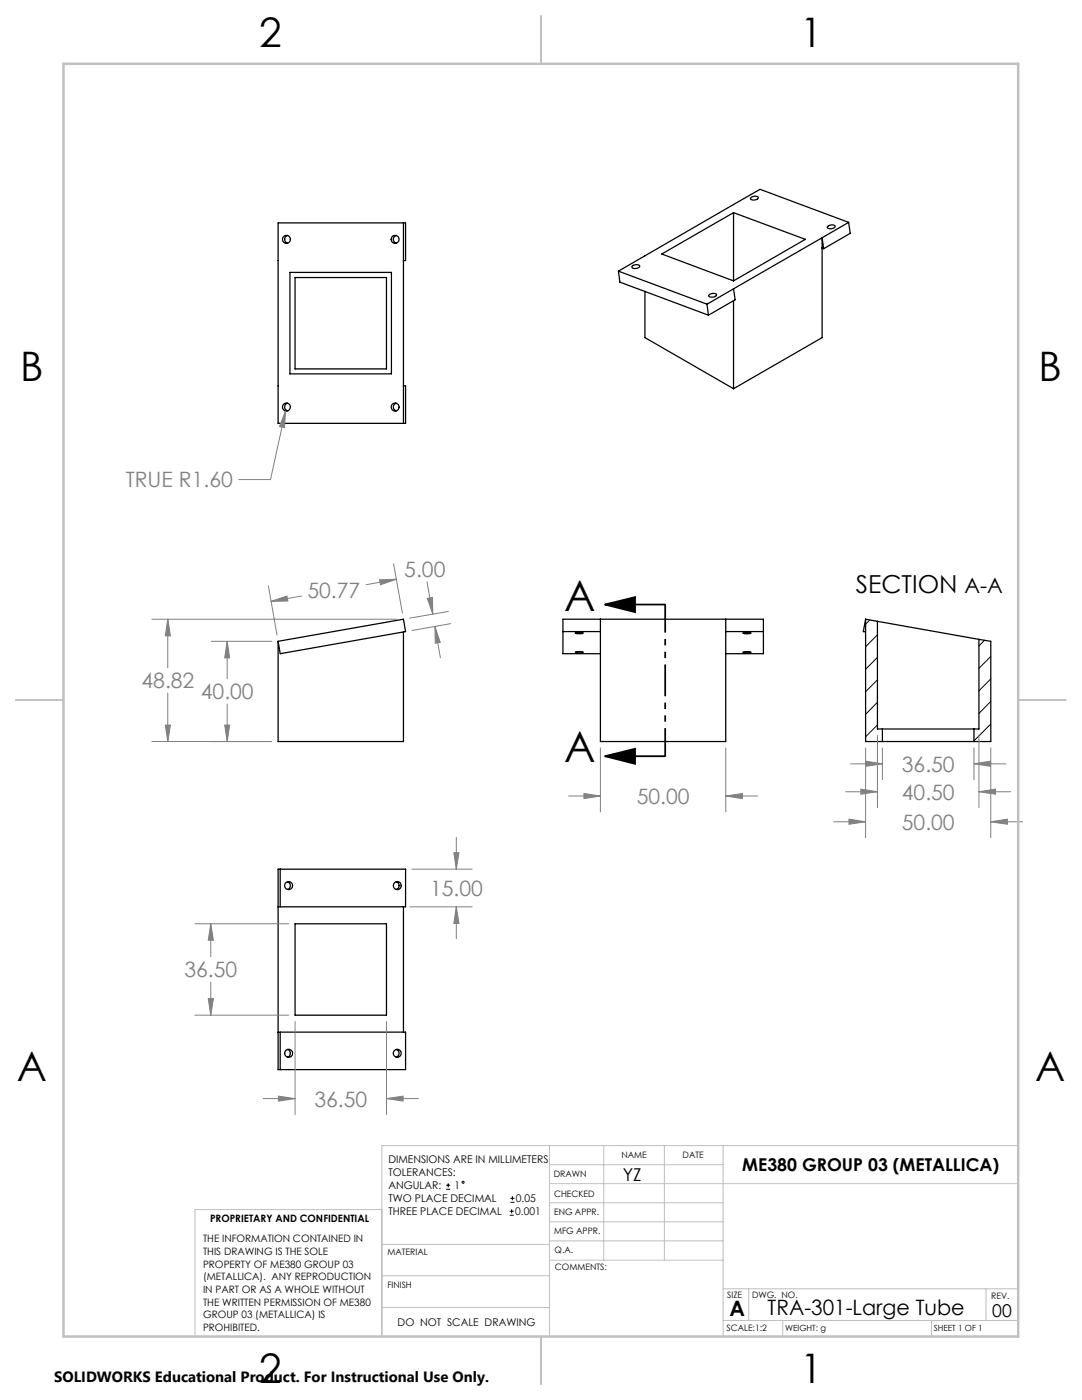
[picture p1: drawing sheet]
<svg xmlns="http://www.w3.org/2000/svg" width="216mm" height="279mm" viewBox="0 0 216 279" stroke-linecap="round" stroke-linejoin="round" font-family="sans-serif">
<g fill="none" stroke="#000" stroke-width=".25">
<path d="M149.8 39.4l.4-.2a.79 .79 0 0 1 1.1 .3 1.04 1.04 0 0 1-1.6 .1zM57.4 47a.82 .82 0 0 0-.6 .8 .82 .82 0 0 0 .6 .7M57.9 54.4h20.2v20.2h-20.2zM58.9 55.4h18.2v18.2h-18.2zM79.1 47a.82 .82 0 0 0-.6 .8 .82 .82 0 0 0 .6 .7M80.5 52h.4v-7.5h-25.4v40h25.4v-7.5h-.4M80.5 44.5v40M123.4 54.1l.3 2.2 17.7 6.6M123.4 54.1l17.7 6.6M126.2 53.1l.6-.3a.63 .63 0 0 1 .8 .4 .99 .99 0 0 1-1.5 0zM128.7 58.1v9.3l17.7 10.2M141.6 58.8l.4-.2a.64 .64 0 0 1 1 .3l-.5 .4a.68 .68 0 0 1-1.1-.4z"/>
<path d="M146.4 57.6l.3 2.2-5.3 3.1M146.4 57.6l-5.3 3.1M146.4 42.4l-14.4 8.3 14.4 5.4M146.4 42.4l14.3 5.4-14.3 8.3M146.4 42.4v13.7M164 47.4l-17.6 10.2M164 47.4v20l-17.6 10.2M164 49.5l.4 .1M164 47.4l.4 2.2M165.1 45.3l.4-.3a.88 .88 0 0 1 1.2 .2 1.09 1.09 0 0 1-1.6 .2zM169.3 44.4l-17.6-6.6-28.3 16.3M169.3 44.4l-5.3 3"/>
<path d="M169.3 44.4l.4 2.2-5.3 3M141.1 60.7l.3 2.2M146.4 60v17.6M57.4 80.5a.79 .79 0 0 0-.6 .7 .79 .79 0 0 0 .6 .8M79.1 80.5a.79 .79 0 0 0-.6 .7 .79 .79 0 0 0 .6 .8M55.5 128l25-4.4 .4 2.4-25 4.5zM80.5 126.1v21.9h-25v-20M112.3 126h7.5M114.8 130.1l1.1-.1 .5 .2a2.02 2.02 0 0 1-1.6-.1zM114.8 126.3h1.5a.46 .46 0 0 1-.6 .2l-.8-.1zM119.8 123.6v24.4h25v-24.4M119.8 130.5h-7.5v-6.9h40v6.9h-7.5"/>
<path d="M144.8 126h7.5M148.2 126.3l.9-.1a.48 .48 0 0 1 .7 .2l-1.2 .1zM148.2 130.1l1.1-.1 .6 .2-1.2 .1zM172.7 123.6v24.4h25v-20l-2.4-.4M172.7 123.6l22.6 4M172.7 123.6l-.4 2.4 .4 .1M175.1 124v21.5h20.2v-17.9M176.1 145.5v2.5M194.3 145.5v2.5M55.9 173.5v7.5M57.4 176a.81 .81 0 0 1 .5 .7 .81 .81 0 0 1-.5 .8M79.1 176a.82 .82 0 0 1 .5 .7 .82 .82 0 0 1-.5 .8"/>
<path d="M55.5 181h25.4v-7.5h-25.4v40h25.4v-7.5h-25.4M58.9 184.4h18.2v18.2h-18.2zM80.5 181v25M55.9 206v7.5M57.4 209.4a.79 .79 0 0 1 .5 .8 .79 .79 0 0 1-.5 .8M79.1 209.4a.79 .79 0 0 1 .5 .8 .79 .79 0 0 1-.5 .8"/>
<circle cx="57.1" cy="47.8" r=".79"/>
<circle cx="78.8" cy="47.8" r=".8"/>
<circle cx="57.2" cy="81.2" r=".79"/>
<circle cx="78.8" cy="81.2" r=".78"/>
<circle cx="57.6" cy="176.7" r=".8"/>
<circle cx="79.3" cy="176.7" r=".79"/>
<circle cx="57.6" cy="210.2" r=".79"/>
<circle cx="79.3" cy="210.2" r=".78"/>
</g>
<g fill="none" stroke="#000" stroke-width=".2">
<path d="M173.5 123.8l-.8 .8M175.1 126.7l-2.4 2.4M175.1 131.2l-2.4 2.4M175.1 135.7l-2.4 2.3M196.5 127.8l-1.2 1.1M197.7 131l-2.4 2.4M197.7 135.5l-2.4 2.4M197.7 140l-2.4 2.4M175.1 140.2l-2.4 2.4M175.1 144.7l-2.4 2.3M197.7 144.5l-3.4 3.3M89 237.3h.8"/>
<path d="M89 236.5h.8M89.4 236.1v.9M101.8 240h.9M101.8 239.1h.9M102.2 238.7v.8M101.7 242.5h.8M101.7 241.7h.8M102.1 241.3v.8"/>
<circle cx="92.4" cy="235.9" r=".2"/>
</g>
<path d="M120.7 120.7l6-1.5v3zM120.7 120.7h12M120.7 150.9l6-1.5v3zM120.7 150.9h12" fill="none" stroke="#000" stroke-width=".35"/>
<g fill="none" stroke="#808080" stroke-width=".2">
<path d="M57 82l-3 13.7h-6.4M57 82l-.2 3.3-1-.2zM53.6 116.9l1.7 9.9M60.1 119l-6 1M75.7 115.7l3.4-.1-3.2 1.1zM78.5 112.5l1.8 9.8M79.1 115.6l-6.1 1.1M85.2 116.1l1.2 6.5M85.3 119.4l1-.2 .1 3.4zM30.3 123.6h48.9M33.5 123.6v9.7M33.5 138.3v9.7"/>
<path d="M33.5 123.6l.5 3.3h-1zM42.2 128h12M45.3 128v7.5M45.3 128l.5 3.3h-1zM54.1 120l3.2-1 .1 .9zM86.8 125l1 3.2-.9 .2zM86.8 125l1.1 6.3M89.5 122l-7.8 1.4M89.9 124.5l-7.7 1.3M30.3 148h23.9M33 144.7h1l-.5 3.3zM44.8 144.7h1l-.5 3.3z"/>
<path d="M45.3 140.5v7.5M113.5 158.9h6.3M116.5 158.4l3.3 .5-3.3 .5zM119.8 149.3v12.7M144.8 149.3v12.7M144.8 158.9h6.4M144.8 158.9l3.3-.5v1zM168.7 158h6.4M169.7 152.4h6.4M171.8 157.5l3.3 .5-3.3 .5zM172.7 149.3v17.9M172.8 151.9l3.3 .5-3.3 .5z"/>
<path d="M175.1 146.8v14.4M176.1 149.3v6.3M194.3 152.4l3.3-.5v1zM194.3 149.3v6.3M194.3 152.4h6.4M195.3 146.8v14.4M195.3 158h6.4M195.3 158l3.3-.5v1zM197.7 149.3v17.9M82.2 173.5h12M90.6 170.2h1l-.5 3.3zM91.1 167.1v6.4"/>
<path d="M166.4 164h6.3M169.4 163.5l3.3 .5-3.3 .5zM197.7 164l3.3-.5v1zM197.7 164h6.3M38.9 184.4h18.7M41.6 199.3h1l-.5 3.3zM42.1 184.4v6.6M42.1 196v6.6M42.1 184.4l.5 3.2h-1zM81.8 181h12.4M91.1 181v6.3M91.1 181l.5 3.3h-1z"/>
<path d="M38.9 202.6h18.7M52.5 219.3h6.4M55.6 218.8l3.3 .5-3.3 .4zM58.9 203.9v18.5M77.1 219.3l3.3-.5v.9zM77.1 203.9v18.5M77.1 219.3h6.4"/>
</g>
<path d="M132.7 120.6v30.3" fill="none" stroke="#000" stroke-width=".35" stroke-dasharray="6.3 1.3 1.3 1.3 1.3 1.3" stroke-dashoffset=".7" stroke-linecap="butt"/>
<g fill="none" stroke="#c0c0c0" stroke-width=".2">
<path d="M109.6 228.6v38.1M109.6 232.4h34.7M109.6 236.2h93.6M120.5 228.6v22.9M132.6 228.6v22.9M144.3 228.6v38.1M203.2 228.6h-127v38.1M76.2 254.6h33.4M76.2 248.4h33.4M76.2 241.4h-37.3v25.3M109.6 251.5h34.7M109.6 240h34.7"/>
<path d="M109.6 243.8h34.7M109.6 247.7h34.7M144.3 257.2h58.9M149.4 257.2v6.3M196.7 257.2v6.3M76.2 260.9h33.4M144.3 263.5h58.9M156.2 263.5v3.2M185.9 263.5v3.2"/>
</g>
<path d="M108 3.2v9.5M3.1 139.7h9.6M203.2 139.7h9.5M108 266.7v9.6" fill="none" stroke="#c0c0c0" stroke-width=".25"/>
<path d="M12.7 12.7h190.5v254h-190.5z" fill="none" stroke="#c0c0c0" stroke-width=".5"/>
<path d="M120.7 120.7l6-1.5v3zM120.7 150.9l6-1.5v3z" fill="#000"/>
<path d="M45.3 128l.5 3.3h-1zM44.8 144.7h1l-.5 3.3zM33.5 123.6l.5 3.3h-1zM33 144.7h1l-.5 3.3zM86.8 125l1 3.2-.9 .2zM85.3 119.4l1-.2 .1 3.4zM54.1 120l3.2-1 .1 .9zM75.7 115.7l3.4-.1-3.2 1.1zM116.5 158.4l3.3 .5-3.3 .5zM144.8 158.9l3.3-.5v1zM57 82l-1.2 3.1 1 .2zM91.1 181l.5 3.3h-1zM90.6 170.2h1l-.5 3.3zM55.6 218.8l3.3 .5-3.3 .4zM77.1 219.3l3.3-.5v.9zM41.6 199.3h1l-.5 3.3zM42.1 184.4l.5 3.2h-1zM172.8 151.9l3.3 .5-3.3 .5zM194.3 152.4l3.3-.5v1zM171.8 157.5l3.3 .5-3.3 .5zM195.3 158l3.3-.5v1zM169.4 163.5l3.3 .5-3.3 .5zM197.7 164l3.3-.5v1z" fill="#808080"/>
<g font-size="8.5">
<text x="112.6" y="121.9">A</text>
<text x="112.6" y="152.1">A</text>
</g>
<g font-size="8.1">
<text x="51.7" y="9.3">2</text>
<text x="159.7" y="9.3">1</text>
<text x="4" y="76">B</text>
<text x="207.2" y="76">B</text>
<text x="3.3" y="215.7">A</text>
<text x="206.5" y="215.7">A</text>
<text x="51.7" y="276">2</text>
<text x="159.7" y="276">1</text>
</g>
<text font-size="4.9" x="170.8" y="118.4">SECTION</text>
<g font-size="4.2" fill="#808080">
<text x="25.1" y="97.3">TRUE R1.60</text>
<text x="61.3" y="119.4">50.77</text>
<text x="80.7" y="115.2">5.00</text>
<text x="28.2" y="137.4">48.82</text>
<text x="40.1" y="139.6">40.00</text>
<text x="179.9" y="154">36.50</text>
<text x="127.1" y="160.5">50.00</text>
<text x="179.9" y="159.6">40.50</text>
<text x="179.9" y="165.6">50.00</text>
<text x="85.8" y="178.8">15.00</text>
<text x="36.8" y="195.1">36.50</text>
<text x="62.7" y="220.8">36.50</text>
</g>
<g font-size="4.2">
<text x="192.4" y="118.4">A-A</text>
<text x="145.6" y="262.7">A</text>
<text x="153.2" y="262.4">TRA-301-Large Tube</text>
</g>
<g font-size="3.5">
<text x="148.1" y="233.6">ME380 GROUP 03 (METALLICA)</text>
<text x="124.3" y="235.6">YZ</text>
<text x="198" y="262.8">00</text>
</g>
<text font-size="3" x="10.8" y="275.7">SOLIDWORKS Educational Product. For Instructional Use Only.</text>
<g font-size="2.1">
<text x="77.5" y="232.2">DIMENSIONS ARE IN MILLIMETERS</text>
<text x="77.5" y="234.7">TOLERANCES:</text>
<text x="77.5" y="237.3">ANGULAR:</text>
<text x="77.5" y="239.9">TWO PLACE DECIMAL</text>
<text x="90.7" y="237.3">1</text>
<text x="102.9" y="239.9">0.05</text>
<text x="77.5" y="242.5">THREE PLACE DECIMAL</text>
<text x="102.8" y="242.5">0.001</text>
<text x="79.3" y="264.6">DO NOT SCALE DRAWING</text>
</g>
<g font-size="2">
<text x="41.9" y="244">PROPRIETARY AND CONFIDENTIAL</text>
<text x="40.5" y="248">THE INFORMATION CONTAINED IN</text>
<text x="40.5" y="250.5">THIS DRAWING IS THE SOLE</text>
<text x="40.5" y="253">PROPERTY OF ME380 GROUP 03</text>
<text x="40.5" y="255.5">(METALLICA). ANY REPRODUCTION</text>
<text x="40.5" y="258.1">IN PART OR AS A WHOLE WITHOUT</text>
<text x="40.5" y="260.6">THE WRITTEN PERMISSION OF ME380</text>
<text x="40.5" y="263.1">GROUP 03 (METALLICA) IS</text>
<text x="40.5" y="265.6">PROHIBITED.</text>
</g>
<g font-size="1.8">
<text x="124" y="231.1">NAME</text>
<text x="136.2" y="231.1">DATE</text>
<text x="110.5" y="234.8">DRAWN</text>
<text x="110.5" y="238.9">CHECKED</text>
<text x="110.6" y="242.5">ENG APPR.</text>
<text x="77.3" y="250.5">MATERIAL</text>
<text x="110.6" y="246.3">MFG APPR.</text>
<text x="110.7" y="250">Q.A.</text>
<text x="77.3" y="257">FINISH</text>
<text x="110.7" y="253.5">COMMENTS:</text>
<text x="145.1" y="259">SIZE</text>
<text x="150.1" y="259.1">DWG. NO.</text>
<text x="197.8" y="259.2">REV.</text>
<text x="145" y="265.7">SCALE:1:2</text>
</g>
<g font-size="1.7">
<text x="156.7" y="265.7">WEIGHT: g</text>
<text x="186.3" y="265.7">SHEET 1 OF 1</text>
</g>
</svg>
